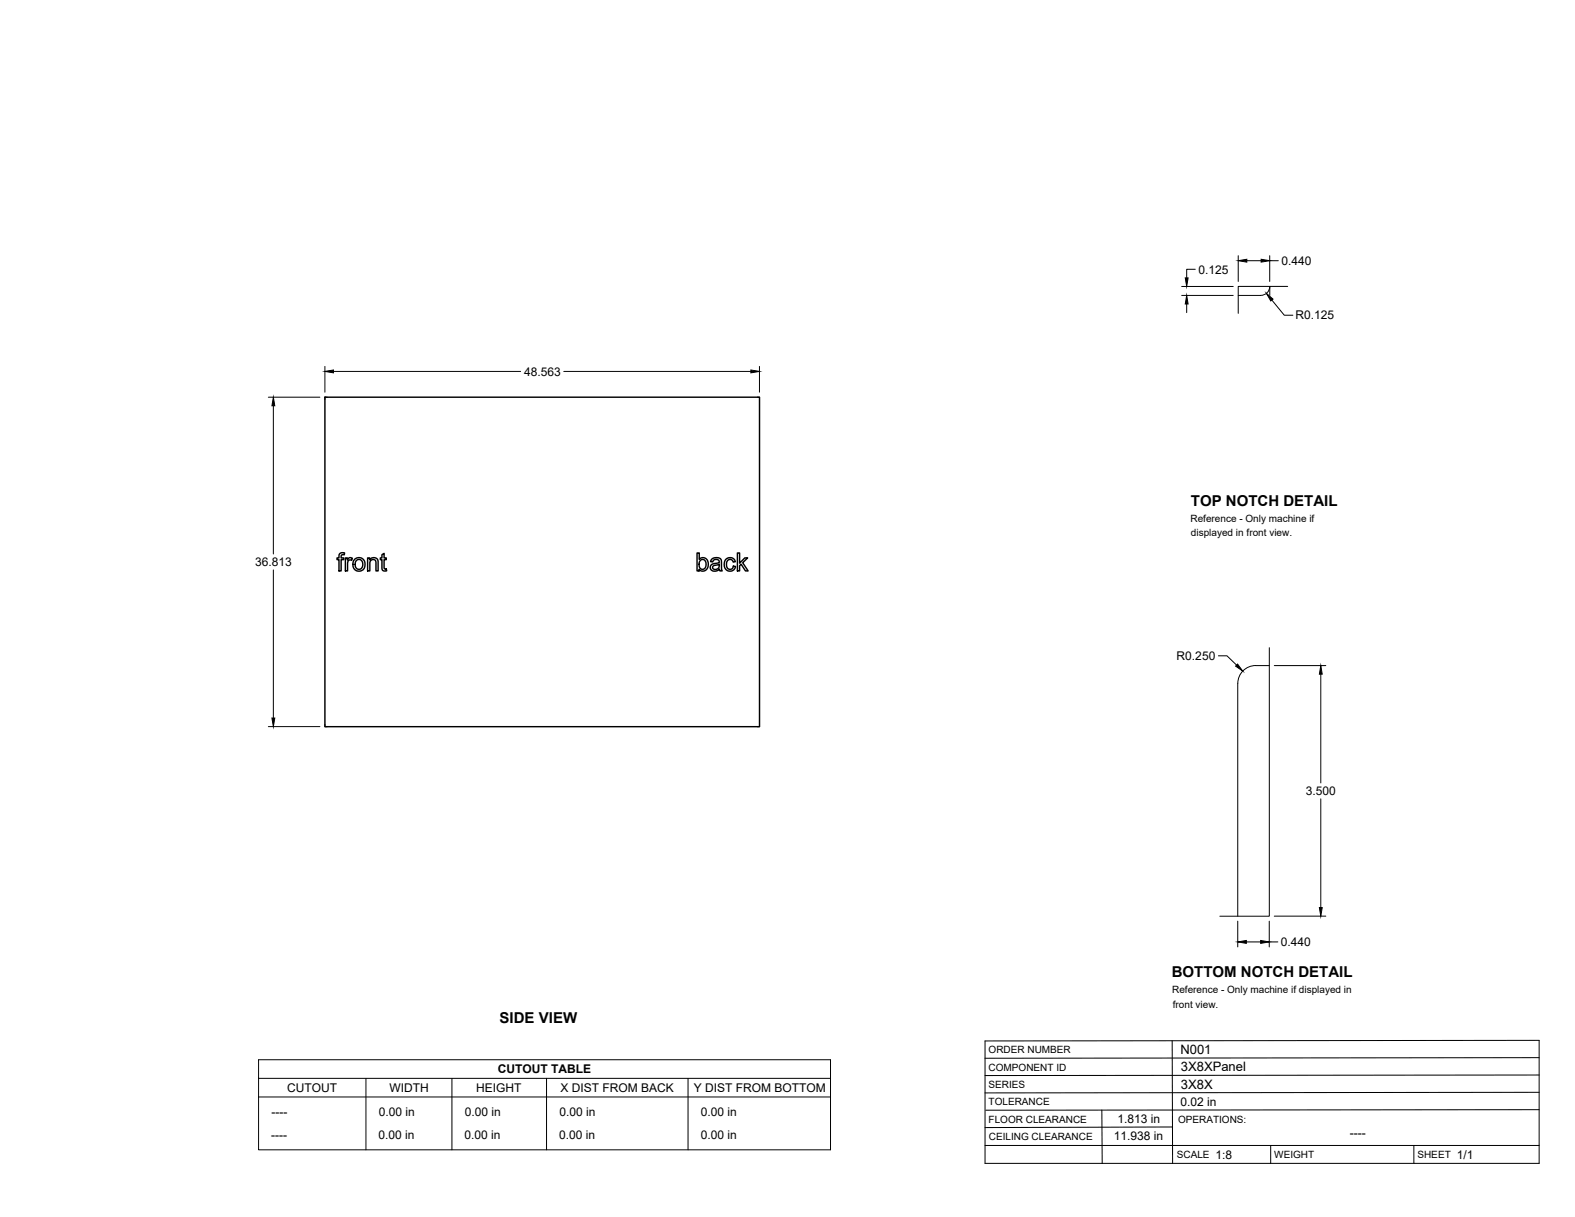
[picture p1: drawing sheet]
<svg xmlns="http://www.w3.org/2000/svg" width="559mm" height="432mm" viewBox="0 0 559 432" stroke-linecap="round" stroke-linejoin="round" font-family="sans-serif">
<!-- layer: Visible -->
<g fill="none" stroke="#000" stroke-width=".51">
<path d="M115.3 140.9h154.2v116.9h-154.2zM120.5 196.5l.7-.4 1.1 .1-.1 .7a.73 .73 0 0 0-.8-.1 .73 .73 0 0 0-.4 .7v.5h.9v.6h-.9v4h-.7v-4h-.7v-.6h.7zM122.5 198h.7v.6a1.12 1.12 0 0 1 1.8-.5l-.2 .7-.4-.1a1.06 1.06 0 0 0-1.1 1.5v2.4h-.8zM125.9 198.4l1-.5a2.33 2.33 0 0 1 2.6 2.9 2.33 2.33 0 0 1-3.7 1.2l-.6-1.3a2.56 2.56 0 0 1 .7-2.3zM126.4 198.9l1.2-.4 .9 .8 .2 1.4-.7 1.1-.9 .2-.9-.7-.2-1.2zM130.4 198h.7v.6a1.64 1.64 0 0 1 2-.7 1.64 1.64 0 0 1 1.1 1.8v2.9h-.8l-.2-3.7-.8-.4-.8 .3-.4 .8v3h-.8zM135.5 196.8l.8-.5v1.7h.8v.6h-.8v3.1l.8 .2 .1 .6-.6 .1a1.02 1.02 0 0 1-1.1-1.4v-2.6h-.6v-.6h.6zM247.3 196.2h.8v2.3a1.92 1.92 0 0 1 2.4-.3 1.92 1.92 0 0 1 .8 2.2l-.3 1.2a1.74 1.74 0 0 1-3 .4v.6h-.7zM248.6 198.8l.8-.3 .7 .4 .4 1.2-.2 1.2a1.2 1.2 0 0 1-1.5 .6 1.2 1.2 0 0 1-.8-1.4l.1-1zM252.5 198.5l.7-.5 1-.2 1.1 .3 .6 .5 .3 4h-.8l-.2-.6-1.3 .6a1.43 1.43 0 0 1-1.9-1.3 1.43 1.43 0 0 1 1.8-1.4l.5-.1a.68 .68 0 0 0 .9-.6 .68 .68 0 0 0-.9-.7 1.11 1.11 0 0 0-1.4 .9l-.8-.1zM257.5 198.5a1.96 1.96 0 0 1 3.4 .8l-.8 .1a1.26 1.26 0 0 0-1.6-.8 1.26 1.26 0 0 0-.8 1.7l.3 1.1 .6 .5a1.14 1.14 0 0 0 1.6-1l.7 .1-.3 .9a2.06 2.06 0 0 1-2.4 .6 2.06 2.06 0 0 1-1.3-2.2zM261.6 196.2h.8v3.6l1.8-1.8h1.1l-1.8 1.7 1.9 2.9h-.9l-1.5-2.4-.6 .5v1.9h-.8z"/>
<path d="M253 200.8l1.4-.3a.43 .43 0 0 1 .6-.2 .43 .43 0 0 1 .2 .5 1.25 1.25 0 0 1-1 1.2 1.25 1.25 0 0 1-1.4-.7z"/>
</g>
<!-- layer: Reference -->
<path d="M439.3 104.8h8M447.3 104.8a3.2 3.2 0 0 0 3.2-3.2v3.2M456.9 101.6h-17.6v9.6M116.1 140.9h-.8v.8M268.7 140.9h.8v.8M450.3 236.2a12.8 12.8 0 0 0-7.7 .6 6.4 6.4 0 0 0-3.4 5.7l-.1 82.6M450.3 229.8v95.3h-17.5M115.3 257v.8h.8M269.5 257v.8h-.8" fill="none" stroke="#000" stroke-width=".35"/>
<!-- layer: Titleblock -->
<path d="M349.5 369.3l196.6-.2v43.7h-196.6zM415.9 369.3l.1 43.5M546.1 375.3l-196.6 .2M390.9 393.9l.2 18.9M416 399.9l-66.5 .2M546.1 393.7l-196.3 .2M546.1 387.6l-196.6 .2M546.1 381.4l-196.6 .2M349.5 406.4h196.6M450.8 406.4v6.4M501.6 406.4v6.4" fill="none" stroke="#000" stroke-width=".36"/>
<!-- layer: Custom Tables -->
<path d="M91.7 376h203v32h-203zM91.7 382.6h203M91.7 389.2h203M129.8 382.6v25.4M160.3 382.6v25.4M193.9 382.6v25.4M244.1 382.6v25.4" fill="none" stroke="#000" stroke-width=".35"/>
<!-- layer: FD_Dimensions -->
<g fill="none" stroke="#000" stroke-width=".35">
<path d="M424.1 95.5h-3.1v3.1M439.3 90.7v9.2M442.4 92.5h5M450.5 90.7v9.2M450.5 92.5h3M419.2 104.8h18.3M419.2 101.6h18.3M421 107.9v3M451.3 106.5l4.4 5.3h3M115.3 130v9.1M118.3 131.8h66.4M200 131.8h66.4"/>
<path d="M269.5 130v9.1M95.2 140.9h18.3M97 144v52.6M97 202.2v52.6M432.3 232.7h3l3.4 3.3M452.1 236.2h18.3M468.6 239.2v38.6M95.2 257.8h18.3M468.6 283.4v38.6M439.1 326.8v9.2M442.2 334.2h5.1M450.3 326.8v9.2"/>
<path d="M450.3 334.2h3.1M452.1 325.1h18.3"/>
</g>
<g fill="#000" stroke="#000" stroke-width=".35">
<path d="M420.5 98.6h1l-.5 3zM439.3 92.5l3.1-.5v1zM447.4 92l3.1 .5-3.1 .5zM421 104.8l.5 3.1h-1zM449.3 104.1l2.4 2-.8 .7zM115.3 131.8l3-.5v1zM266.4 131.3l3.1 .5-3.1 .5zM97 140.9l.5 3.1h-1zM439.1 235.6l1.8 2.5-2.5-1.8zM468.6 236.2l.5 3h-1zM96.5 254.8h1l-.5 3zM439.1 334.2l3.1-.5v1z"/>
<path d="M447.3 333.7l3 .5-3 .5zM468.1 322h1l-.5 3.1z"/>
</g>
<g font-size="5.3">
<text x="422.6" y="179.5">TOP NOTCH DETAIL</text>
<text x="415.8" y="346.8">BOTTOM NOTCH DETAIL</text>
<text x="177.3" y="363.1">SIDE VIEW</text>
</g>
<g font-size="4.6">
<text x="418.8" y="373.8">N001</text>
<text x="419" y="380.1">3X8XPanel</text>
<text x="419" y="386.2">3X8X</text>
</g>
<g font-size="4.3">
<text x="454.6" y="94">0.440</text>
<text x="425.2" y="97">0.125</text>
<text x="459.6" y="113.3">R0.125</text>
<text x="185.9" y="133.3">48.563</text>
<text x="90.5" y="200.9">36.813</text>
<text x="417.5" y="234.2">R0.250</text>
<text x="463.3" y="282.1">3.500</text>
<text x="454.5" y="335.7">0.440</text>
<text x="176.6" y="380.8">CUTOUT TABLE</text>
<text x="101.9" y="387.4">CUTOUT</text>
<text x="138.2" y="387.4">WIDTH</text>
<text x="169" y="387.4">HEIGHT</text>
<text x="198.9" y="387.4">X DIST FROM BACK</text>
<text x="246.1" y="387.4">Y DIST FROM BOTTOM</text>
<text x="418.8" y="392.4">0.02 in</text>
<text x="96.3" y="396.1">----</text>
<text x="134.4" y="396.1">0.00 in</text>
<text x="164.9" y="396.1">0.00 in</text>
<text x="198.5" y="396.1">0.00 in</text>
<text x="248.7" y="396.1">0.00 in</text>
<text x="396.5" y="398.3">1.813 in</text>
<text x="96.2" y="404">----</text>
<text x="134.3" y="404">0.00 in</text>
<text x="164.8" y="404">0.00 in</text>
<text x="198.4" y="404">0.00 in</text>
<text x="248.6" y="404">0.00 in</text>
<text x="395.2" y="404.3">11.938 in</text>
<text x="478.9" y="403.2">----</text>
<text x="431.3" y="411.1">1:8</text>
<text x="516.9" y="411.1">1/1</text>
</g>
<g font-size="3.5">
<text x="422.4" y="185">Reference - Only machine if</text>
<text x="422.6" y="190.2">displayed in front view.</text>
<text x="415.9" y="352.4">Reference - Only machine if displayed in</text>
<text x="416.1" y="357.5">front view.</text>
<text x="350.8" y="373.6">ORDER NUMBER</text>
<text x="350.8" y="379.9">COMPONENT ID</text>
<text x="350.8" y="386.1">SERIES</text>
<text x="350.8" y="392.2">TOLERANCE</text>
<text x="350.8" y="398.4">FLOOR CLEARANCE</text>
<text x="418" y="398.4">OPERATIONS:</text>
<text x="350.8" y="404.4">CEILING CLEARANCE</text>
<text x="417.5" y="410.9">SCALE</text>
<text x="452.1" y="410.9">WEIGHT</text>
<text x="502.9" y="410.9">SHEET</text>
</g>
</svg>
